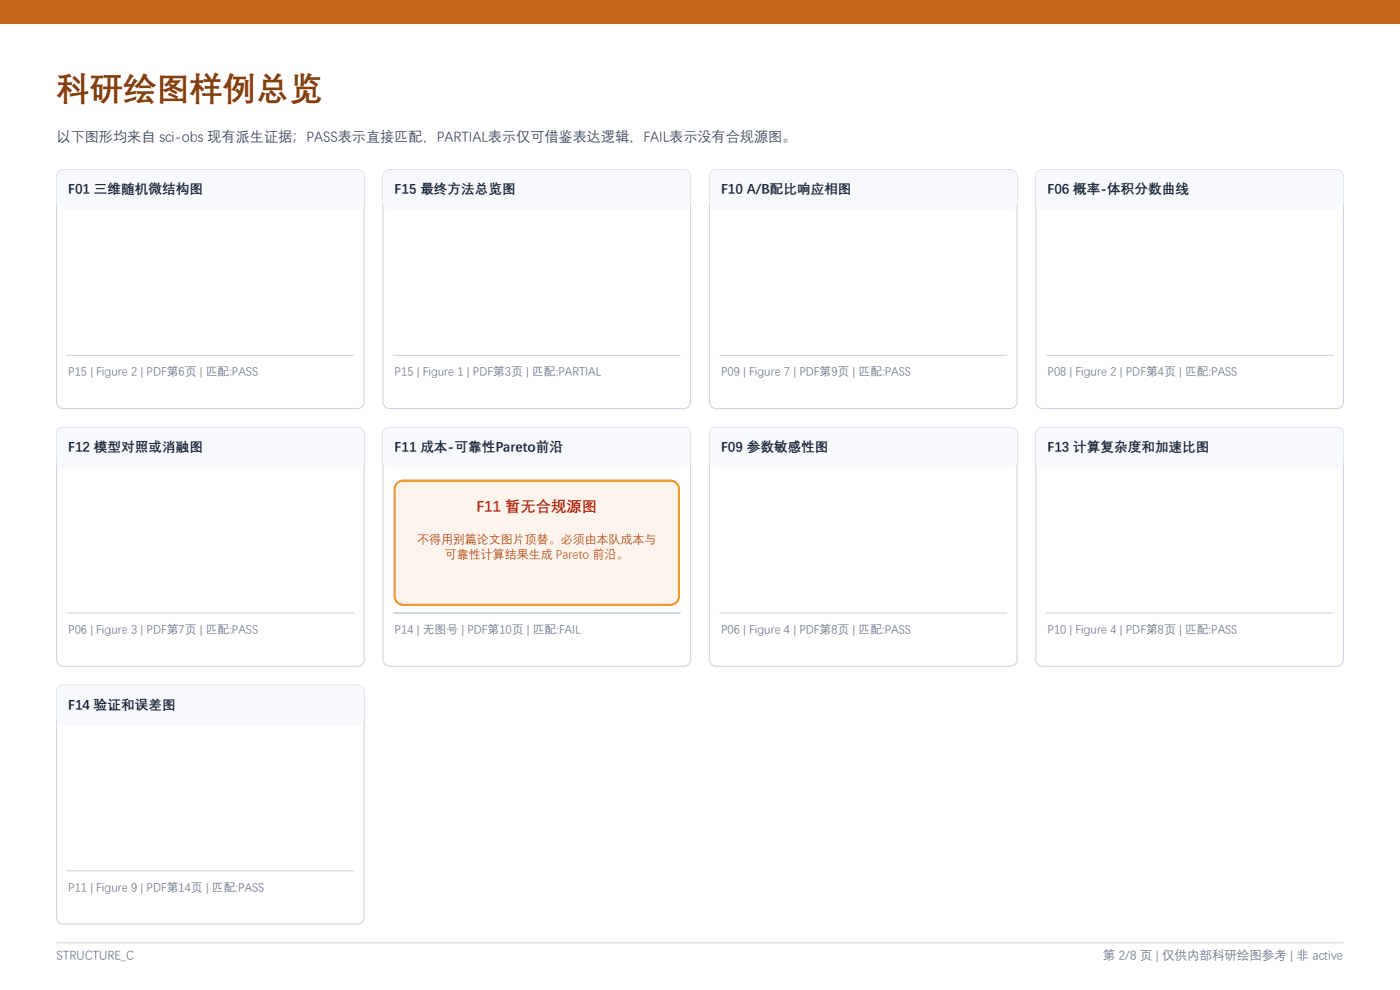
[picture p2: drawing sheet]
<svg xmlns="http://www.w3.org/2000/svg" width="297mm" height="210mm" viewBox="0 0 297 210" stroke-linecap="round" stroke-linejoin="round" font-family="sans-serif">
<path d="M0 0h297v5h-297z" fill-rule="evenodd" fill="#c46618"/>
<path d="M12 200h273" fill="none" stroke="#cfd7e3" stroke-width=".21"/>
<path d="M12.3 36.6l.7-.5 .4-.1h62.4a1.41 1.41 0 0 1 1.5 1.4v47.9a1.41 1.41 0 0 1-1.5 1.4h-62.4a1.41 1.41 0 0 1-1.4-1.4v-47.9z" fill-rule="evenodd" fill="#fff" stroke="#cfd7e3" stroke-width=".25"/>
<path d="M12.3 36.6l.7-.5 .4-.1h62.4a1.41 1.41 0 0 1 1.5 1.4v5.7a1.41 1.41 0 0 1-1.5 1.4h-62.4a1.41 1.41 0 0 1-1.4-1.4v-5.7z" fill-rule="evenodd" fill="#f7f9fc"/>
<path d="M14.1 75.4h61" fill="none" stroke="#cfd7e3" stroke-width=".25"/>
<path d="M81.5 36.6l.7-.5 .5-.1h62.4a1.41 1.41 0 0 1 1.4 1.4v47.9a1.41 1.41 0 0 1-1.4 1.4h-62.4a1.41 1.41 0 0 1-1.4-1.4v-47.9z" fill-rule="evenodd" fill="#fff" stroke="#cfd7e3" stroke-width=".25"/>
<path d="M81.5 36.6l.7-.5 .5-.1h62.4a1.41 1.41 0 0 1 1.4 1.4v5.7a1.41 1.41 0 0 1-1.4 1.4h-62.4a1.41 1.41 0 0 1-1.4-1.4v-5.7z" fill-rule="evenodd" fill="#f7f9fc"/>
<path d="M83.4 75.4h61" fill="none" stroke="#cfd7e3" stroke-width=".25"/>
<path d="M150.8 36.6l.7-.5 .4-.1h62.4a1.41 1.41 0 0 1 1.5 1.4v47.9a1.41 1.41 0 0 1-1.5 1.4h-62.4a1.41 1.41 0 0 1-1.4-1.4v-47.9z" fill-rule="evenodd" fill="#fff" stroke="#cfd7e3" stroke-width=".25"/>
<path d="M150.8 36.6l.7-.5 .4-.1h62.4a1.41 1.41 0 0 1 1.5 1.4v5.7a1.41 1.41 0 0 1-1.5 1.4h-62.4a1.41 1.41 0 0 1-1.4-1.4v-5.7z" fill-rule="evenodd" fill="#f7f9fc"/>
<path d="M152.6 75.4h61" fill="none" stroke="#cfd7e3" stroke-width=".25"/>
<path d="M220 36.6l.7-.5 .5-.1h62.4a1.41 1.41 0 0 1 1.4 1.4v47.9a1.41 1.41 0 0 1-1.4 1.4h-62.4a1.41 1.41 0 0 1-1.4-1.4v-47.9z" fill-rule="evenodd" fill="#fff" stroke="#cfd7e3" stroke-width=".25"/>
<path d="M220 36.6l.7-.5 .5-.1h62.4a1.41 1.41 0 0 1 1.4 1.4v5.7a1.41 1.41 0 0 1-1.4 1.4h-62.4a1.41 1.41 0 0 1-1.4-1.4v-5.7z" fill-rule="evenodd" fill="#f7f9fc"/>
<path d="M221.9 75.4h61" fill="none" stroke="#cfd7e3" stroke-width=".25"/>
<path d="M12.3 91.2l.7-.5h.4h62.4a1.41 1.41 0 0 1 1.5 1.4v47.8a1.41 1.41 0 0 1-1.5 1.4h-62.4a1.41 1.41 0 0 1-1.4-1.4v-47.8z" fill-rule="evenodd" fill="#fff" stroke="#cfd7e3" stroke-width=".25"/>
<path d="M12.3 91.2l.7-.5h.4h62.4a1.41 1.41 0 0 1 1.5 1.4v5.6a1.41 1.41 0 0 1-1.5 1.4h-62.4a1.41 1.41 0 0 1-1.4-1.4v-5.6z" fill-rule="evenodd" fill="#f7f9fc"/>
<path d="M14.1 130h61" fill="none" stroke="#cfd7e3" stroke-width=".25"/>
<path d="M81.5 91.2l.7-.5h.5h62.4a1.41 1.41 0 0 1 1.4 1.4v47.8a1.41 1.41 0 0 1-1.4 1.4h-62.4a1.41 1.41 0 0 1-1.4-1.4v-47.8z" fill-rule="evenodd" fill="#fff" stroke="#cfd7e3" stroke-width=".25"/>
<path d="M81.5 91.2l.7-.5h.5h62.4a1.41 1.41 0 0 1 1.4 1.4v5.6a1.41 1.41 0 0 1-1.4 1.4h-62.4a1.41 1.41 0 0 1-1.4-1.4v-5.6z" fill-rule="evenodd" fill="#f7f9fc"/>
<path d="M84.2 102.5l.8-.5h.5h56.8a1.76 1.76 0 0 1 1.7 1.7v22.8a1.76 1.76 0 0 1-1.7 1.8h-56.8a1.76 1.76 0 0 1-1.8-1.8v-22.8l.1-.4z" fill-rule="evenodd" fill="#fff4ed" stroke="#f79009" stroke-width=".42"/>
<path d="M83.4 130h61" fill="none" stroke="#cfd7e3" stroke-width=".42"/>
<path d="M150.8 91.2l.7-.5h.4h62.4a1.41 1.41 0 0 1 1.5 1.4v47.8a1.41 1.41 0 0 1-1.5 1.4h-62.4a1.41 1.41 0 0 1-1.4-1.4v-47.8z" fill-rule="evenodd" fill="#fff" stroke="#cfd7e3" stroke-width=".25"/>
<path d="M150.8 91.2l.7-.5h.4h62.4a1.41 1.41 0 0 1 1.5 1.4v5.6a1.41 1.41 0 0 1-1.5 1.4h-62.4a1.41 1.41 0 0 1-1.4-1.4v-5.6z" fill-rule="evenodd" fill="#f7f9fc"/>
<path d="M152.6 130h61" fill="none" stroke="#cfd7e3" stroke-width=".25"/>
<path d="M220 91.2l.7-.5h.5h62.4a1.41 1.41 0 0 1 1.4 1.4v47.8a1.41 1.41 0 0 1-1.4 1.4h-62.4a1.41 1.41 0 0 1-1.4-1.4v-47.8z" fill-rule="evenodd" fill="#fff" stroke="#cfd7e3" stroke-width=".25"/>
<path d="M220 91.2l.7-.5h.5h62.4a1.41 1.41 0 0 1 1.4 1.4v5.6a1.41 1.41 0 0 1-1.4 1.4h-62.4a1.41 1.41 0 0 1-1.4-1.4v-5.6z" fill-rule="evenodd" fill="#f7f9fc"/>
<path d="M221.9 130h61" fill="none" stroke="#cfd7e3" stroke-width=".25"/>
<path d="M12.6 145.6l.8-.3h62.4a1.41 1.41 0 0 1 1.5 1.4v47.9a1.41 1.41 0 0 1-1.5 1.4h-62.4a1.41 1.41 0 0 1-1.4-1.4v-47.9l.1-.4z" fill-rule="evenodd" fill="#fff" stroke="#cfd7e3" stroke-width=".25"/>
<path d="M12.6 145.6l.8-.3h62.4a1.41 1.41 0 0 1 1.5 1.4v5.7a1.41 1.41 0 0 1-1.5 1.4h-62.4a1.41 1.41 0 0 1-1.4-1.4v-5.7l.1-.4z" fill-rule="evenodd" fill="#f7f9fc"/>
<path d="M14.1 184.7h61" fill="none" stroke="#cfd7e3" stroke-width=".25"/>
<text font-size="7.1" fill="#81410e" x="12" y="21.1">科研绘图样例总览</text>
<text font-size="3.2" fill="#b42318" x="101.1" y="108.4">F11 暂无合规源图</text>
<text font-size="3" fill="#344054" x="12" y="30">以下图形均来自 sci-obs 现有派生证据；PASS表示直接匹配，PARTIAL表示仅可借鉴表达逻辑，FAIL表示没有合规源图。</text>
<g font-size="2.9" fill="#172234">
<text x="14.5" y="41">F01 三维随机微结构图</text>
<text x="83.7" y="41">F15 最终方法总览图</text>
<text x="153" y="41">F10 A/B配比响应相图</text>
<text x="222.2" y="41">F06 概率-体积分数曲线</text>
<text x="14.5" y="95.7">F12 模型对照或消融图</text>
<text x="83.7" y="95.7">F11 成本-可靠性Pareto前沿</text>
<text x="153" y="95.7">F09 参数敏感性图</text>
<text x="222.2" y="95.7">F13 计算复杂度和加速比图</text>
<text x="14.5" y="150.3">F14 验证和误差图</text>
</g>
<g font-size="2.6" fill="#667085">
<text x="12" y="203.5">STRUCTURE_C</text>
<text x="234" y="203.5">第 2/8 页 | 仅供内部科研绘图参考 | 非 active</text>
</g>
<g font-size="2.5" fill="#667085">
<text x="14.5" y="79.6">P15 | Figure 2 | PDF第6页 | 匹配:PASS</text>
<text x="83.7" y="79.6">P15 | Figure 1 | PDF第3页 | 匹配:PARTIAL</text>
<text x="153" y="79.6">P09 | Figure 7 | PDF第9页 | 匹配:PASS</text>
<text x="222.2" y="79.6">P08 | Figure 2 | PDF第4页 | 匹配:PASS</text>
<text x="14.5" y="134.3">P06 | Figure 3 | PDF第7页 | 匹配:PASS</text>
<text x="83.7" y="134.3">P14 | 无图号 | PDF第10页 | 匹配:FAIL</text>
<text x="153" y="134.3">P06 | Figure 4 | PDF第8页 | 匹配:PASS</text>
<text x="222.2" y="134.3">P10 | Figure 4 | PDF第8页 | 匹配:PASS</text>
<text x="14.5" y="189">P11 | Figure 9 | PDF第14页 | 匹配:PASS</text>
</g>
<g font-size="2.5" fill="#b54708">
<text x="88.5" y="115.1">不得用别篇论文图片顶替。必须由本队成本与</text>
<text x="94.4" y="118.3">可靠性计算结果生成 Pareto 前沿。</text>
</g>
</svg>
